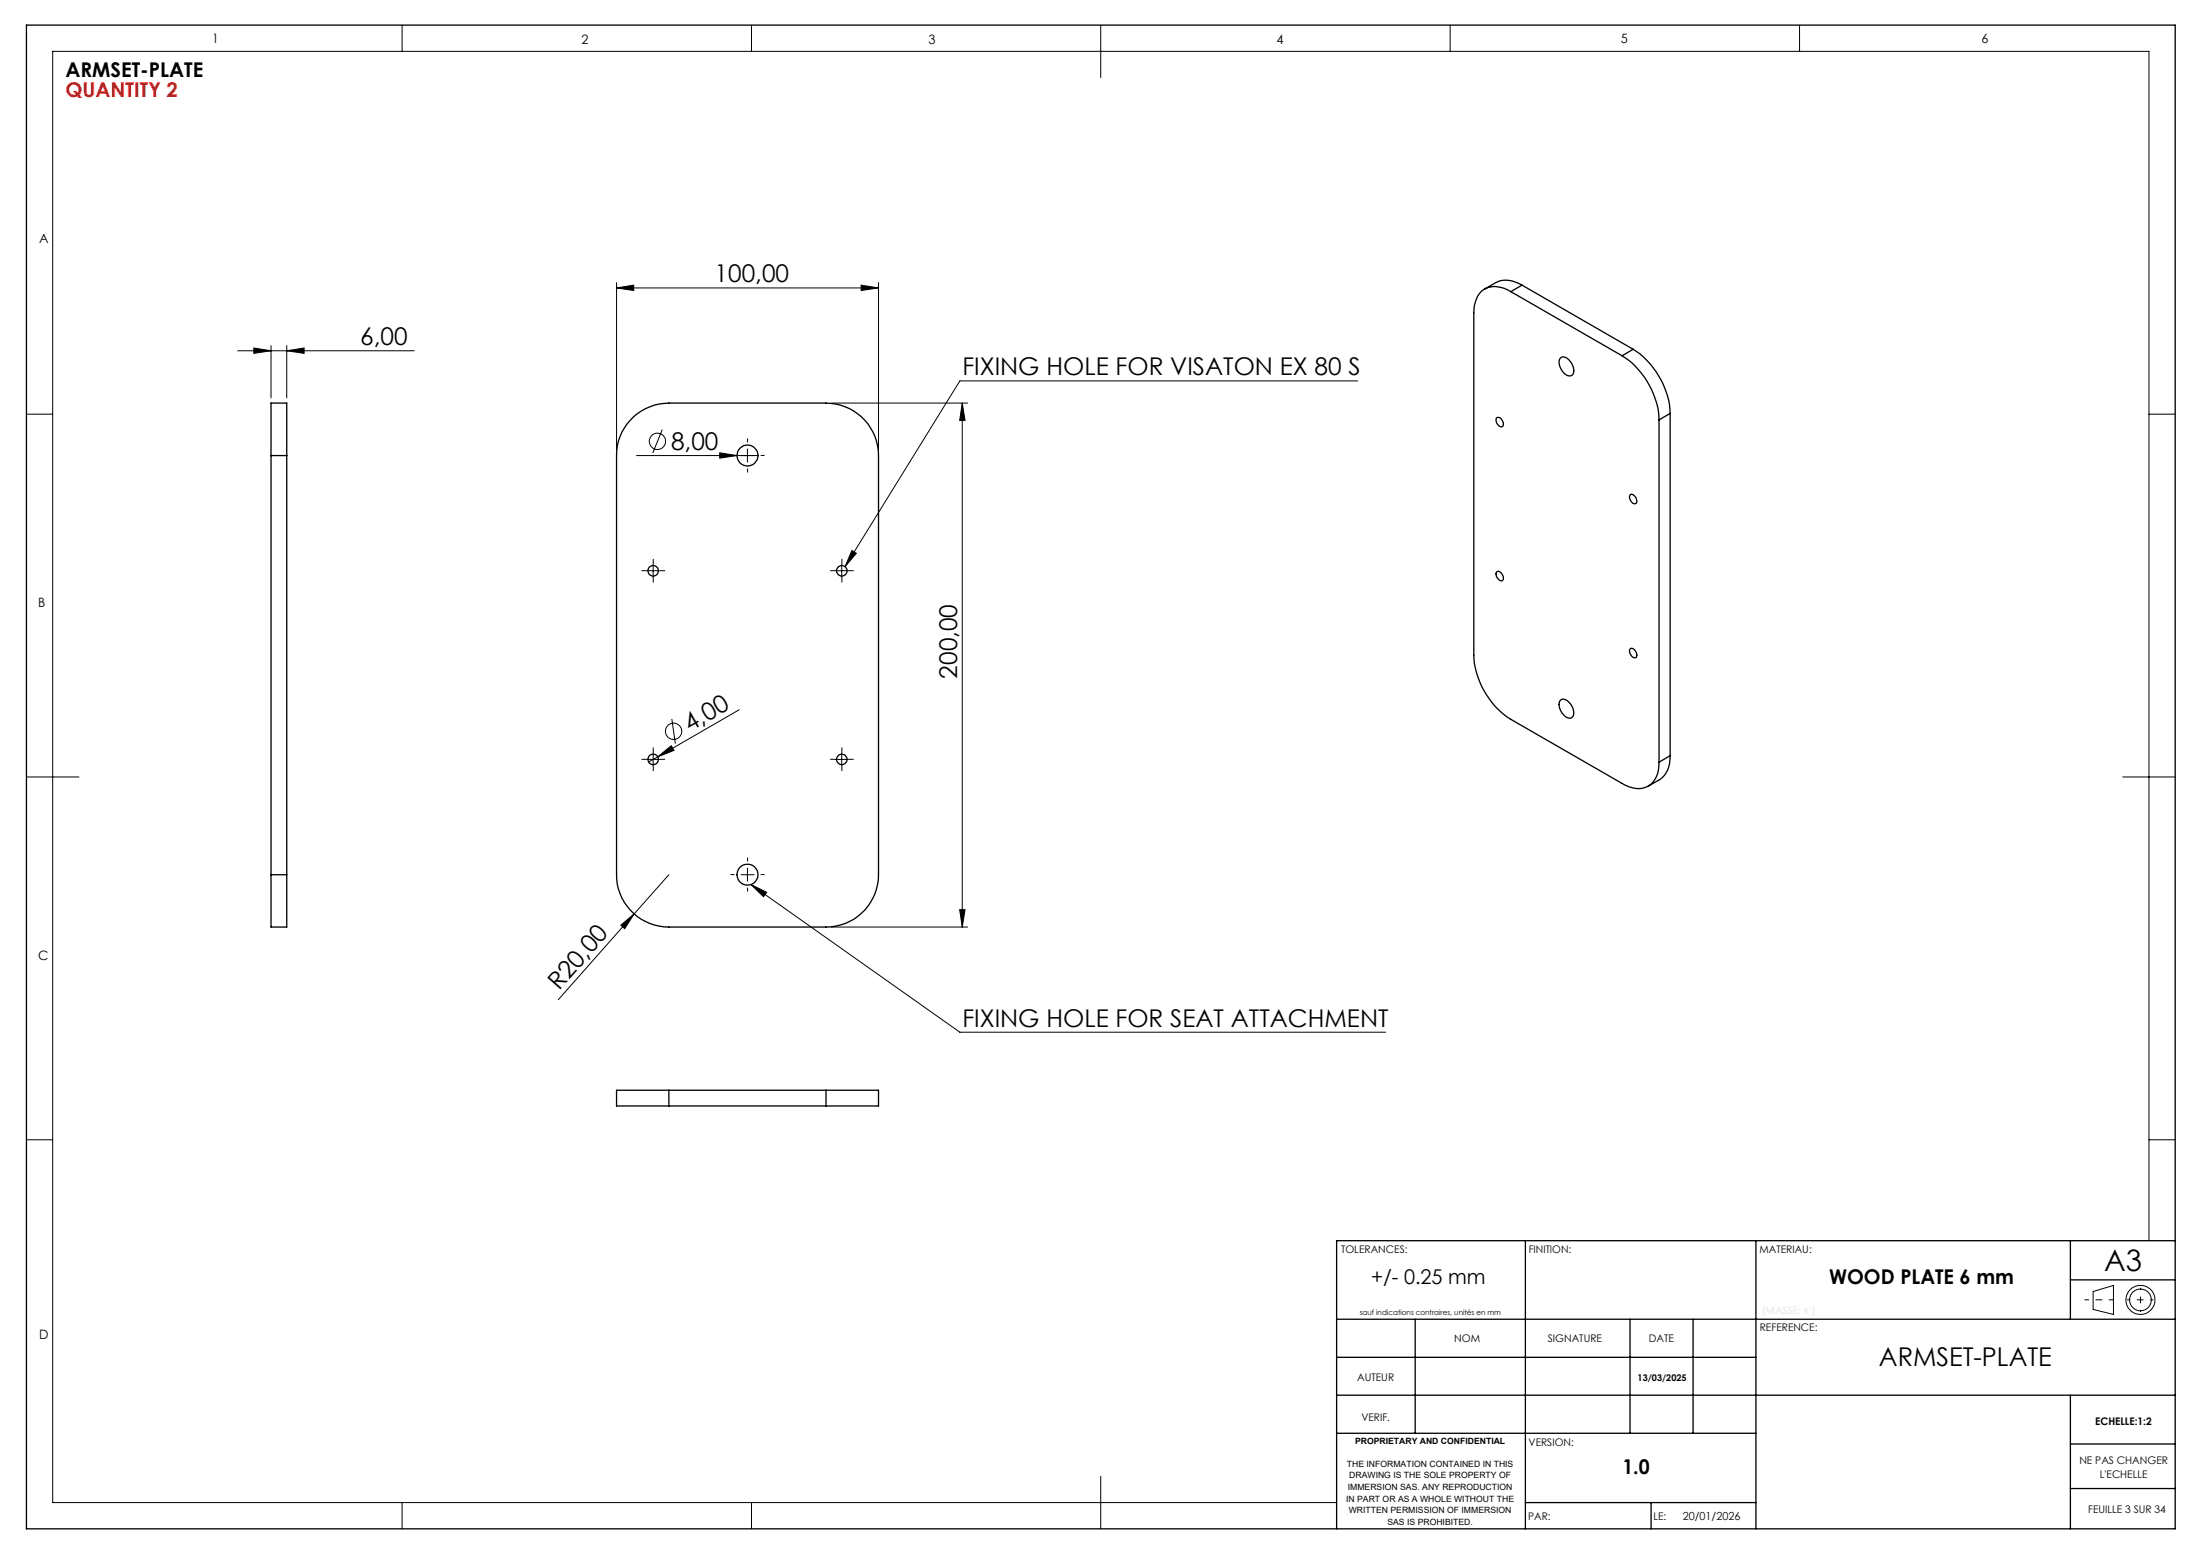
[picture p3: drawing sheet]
<svg xmlns="http://www.w3.org/2000/svg" width="420mm" height="297mm" viewBox="0 0 420 297" stroke-linecap="round" stroke-linejoin="round" font-family="sans-serif">
<g fill="none" stroke="#000" stroke-width=".25">
<path d="M5 4.8h410.1v287h-410.1zM288.3 55.7a4.6 4.6 0 0 0-5.7-.1 5.8 5.8 0 0 0-1.4 4.2v65.3a15.6 15.6 0 0 0 7.1 12.2l21.2 12.2a4.6 4.6 0 0 0 5.7 .1l.3-.4a5.5 5.5 0 0 0 1.1-3.7M288.3 55.7l21.2 12.2M290.4 54.4a5.1 5.1 0 0 0-5-.5l-2.1 1.3M290.4 54.4l-2.1 1.3M290.4 54.4l21.2 12.3M120.9 79.5a10.5 10.5 0 0 1 6.7-2.6h30a10 10 0 0 1 10 10.1v80a10 10 0 0 1-10 9.9h-30a10 10 0 0 1-9.9-9.9v-80a10 10 0 0 1 3.2-7.5zM285.6 79.8l.1-.1a1.23 1.23 0 0 1 1.1 1.6 1.02 1.02 0 0 1-1.3-1.2zM297.7 68.4a1.34 1.34 0 0 1 2 .6 2.26 2.26 0 0 1 .4 2.5 1.33 1.33 0 0 1-2-.7 2.21 2.21 0 0 1-.4-2.4zM309.5 67.9a15.5 15.5 0 0 1 7.1 12.2M311.6 66.7a15.7 15.7 0 0 1 7.1 12.2M311.6 66.7l-2.1 1.2"/>
<path d="M318.7 78.9l-2.1 1.2M318.7 78.9v65.3M51.7 87v-10.1h3v10.1M51.7 87h3M51.7 87v80M54.7 87v80M311 94.5a1.02 1.02 0 0 1 1.3 1.2 .51 .51 0 0 1-.4 .5 .51 .51 0 0 1-.5-.4l-.4-.7zM316.6 80.1v65.4M285.6 109.2a1.02 1.02 0 0 1 1.3 1.2l-.1 .3a1.02 1.02 0 0 1-1.3-1.2zM297.7 133.7a1.34 1.34 0 0 1 2 .7 2.21 2.21 0 0 1 .4 2.4 1.34 1.34 0 0 1-2-.6 2.21 2.21 0 0 1-.4-2.5zM311 123.9a1.11 1.11 0 0 1 1.1 .4 1.11 1.11 0 0 1 .1 1.1 1.11 1.11 0 0 1-1-.4 1.11 1.11 0 0 1-.2-1.1zM318.7 144.2a5 5 0 0 1-2 4.6l-2.2 1.3"/>
<path d="M318.7 144.2l-2.1 1.3M51.7 167v9.9h3v-9.9M51.7 167h3M127.6 208.1h-9.9v3h9.9M127.6 208.1v3M127.6 211.1h30M127.6 208.1h30M157.6 208.1h10v3h-10M157.6 208.1v3M291.1 236.8v55M335.1 236.8v55M395.1 236.8v15"/>
<path d="M415.1 236.8h-160v55M255.1 251.8h160M255.1 259.1h80M270.1 251.8v21.8M311 251.8v21.8M323.1 251.8v21.8M395.1 244.3h20M255.1 266.3h160M255.1 273.6h80M395.1 275.6h20M395.1 266.3v25.5M291.1 286.8h44"/>
<path d="M315.1 286.8v5M395.1 284.1h20"/>
<circle cx="142.6" cy="86.9" r="2.01"/>
<circle cx="124.6" cy="109" r="1"/>
<circle cx="160.6" cy="108.9" r="1"/>
<circle cx="124.7" cy="144.9" r="1.01"/>
<circle cx="160.6" cy="144.9" r="1"/>
<circle cx="142.6" cy="166.9" r="2.01"/>
</g>
<g fill="none" stroke="#000" stroke-width=".19">
<path d="M76.7 4.8v5M143.4 4.8v5M210 4.8v10M276.7 4.8v5M343.4 4.8v5M117.7 55l3.2-.6v1.1zM117.7 53.9v32M117.7 55h49.9M164.3 54.4l3.3 .6-3.3 .5zM167.6 53.9v32M5 79.1h5.1M45.4 67h33.7"/>
<path d="M48.4 66.4l3.3 .6-3.3 .4zM51.7 66v9.9M54.7 67l3.3-.6v1zM54.7 66v9.9M158.6 76.9h26M183.6 76.9l.5 3.4h-1zM183.6 76.9v100M259.1 72.7h-75.9l-21.9 35.5M410.1 79.1h5M121.5 87h23.1M126.4 82l-1.8 4.5M137.3 86.4l3.3 .6-3.3 .5z"/>
<path d="M142.6 85.7v2.5M123.4 108.9h2.5M124.6 107.7v2.5M159.4 108.9h2.5M160.6 107.7v2.5M162.6 105.1l.8 .5-2.1 2.6zM128.2 137.2l.7 4.8M141.1 135.5l-15.6 9M5 148.3h10.1M123.4 145h2.5M124.6 143.7v2.5M125.5 144.5l2.6-2.2 .5 .9z"/>
<path d="M125.5 144.5l-1.7 .9M159.4 145h2.5M160.6 143.7v2.5M405.1 148.3h10M118.5 176.6l2.5-2.2-1.8 2.9zM127.6 167l-21.1 23.8M141.4 167h2.5M142.6 165.7v2.5M143.3 168.8l3 1.5-.6 .9zM143.3 168.8l39.9 28.2h81.2M158.6 176.9h26M183.1 173.6h1l-.5 3.3z"/>
<path d="M5 217.6h5.1M410.1 217.6h5M410.1 236.8v-227h-400v277h245M399.4 246.5l3.9-1.1v5.5l-3.9-1zM76.7 286.8v5M143.4 286.8v5M210 281.8v10"/>
<circle cx="125.5" cy="84.2" r="1.55"/>
<circle cx="128.5" cy="139.6" r="1.56"/>
<circle cx="408.4" cy="248.1" r="2.08"/>
<circle cx="408.4" cy="248.1" r="2.78"/>
</g>
<g fill="none" stroke="#000" stroke-width=".19" stroke-dasharray="30.5 1.3 1.3 1.3" stroke-linecap="butt">
<path d="M140.2 86.9h-.8M142.7 84.4v-.7M142.7 89.4v.8M145.2 86.9h.7M123.4 108.9h-1M124.7 107.7v-1M124.7 110.2v1M125.9 108.9h1M159.4 108.9h-1M160.7 107.7v-1M160.7 110.2v1M161.9 108.9h1"/>
<path d="M123.4 144.9h-1M124.7 143.7v-1M124.7 146.2v1M125.9 144.9h1M159.4 144.9h-1M160.7 143.7v-1M160.7 146.2v1M161.9 144.9h1M140.2 166.9h-.8M142.7 164.4v-.7M142.7 169.4v.8M145.2 166.9h.7"/>
</g>
<path d="M397.8 248.1h5.5" fill="none" stroke="#000" stroke-width=".19" stroke-dasharray="30.5 1.3 1.3 1.3" stroke-dashoffset="29.6" stroke-linecap="butt"/>
<path d="M408.5 245.8v4.6" fill="none" stroke="#000" stroke-width=".19" stroke-dasharray="30.5 1.3 1.3 1.3" stroke-dashoffset="30.1" stroke-linecap="butt"/>
<path d="M405.9 248.1h5" fill="none" stroke="#000" stroke-width=".19" stroke-dasharray="30.5 1.3 1.3 1.3" stroke-dashoffset="29.9" stroke-linecap="butt"/>
<g fill="#000">
<path d="M137.3 86.4l3.3 .6-3.3 .5zM125.5 144.5l2.6-2.2 .5 .9zM118.5 176.6l2.5-2.2-1.8 2.9z"/>
<path d="M117.7 55l3.2-.6v1.1zM164.3 54.4l3.3 .6-3.3 .5z"/>
<path d="M183.6 76.9l.5 3.4h-1zM183.1 173.6h1l-.5 3.3z"/>
<path d="M143.3 168.8l3 1.5-.6 .9zM162.6 105.1l.8 .5-2.1 2.6zM48.4 66.4l3.3 .6-3.3 .4zM54.7 67l3.3-.6v1z"/>
</g>
<text font-size="5.6" x="401.5" y="242.6">A3</text>
<text font-size="4.9" x="358.5" y="260.7">ARMSET-PLATE</text>
<g font-size="4.7">
<text x="136.4" y="53.9">100,00</text>
<text x="68.7" y="65.9">6,00</text>
<text x="183.7" y="71.6">FIXING HOLE FOR VISATON EX 80 S</text>
<text x="128" y="85.9">8,00</text>
<text x="182.6" y="129.5" transform="rotate(-90 182.6 129.5)">200,00</text>
<text x="131.6" y="139.8" transform="rotate(-30 131.6 139.8)">4,00</text>
<text x="106.7" y="189.2" transform="rotate(-49 106.7 189.2)">R20,00</text>
<text x="183.7" y="196">FIXING HOLE FOR SEAT ATTACHMENT</text>
</g>
<g font-size="3.9">
<text x="12.5" y="14.7">ARMSET-PLATE</text>
<text x="261.6" y="245">+/- 0.25 mm</text>
<text x="349" y="245">WOOD PLATE 6 mm</text>
<text x="309.6" y="281.3">1.0</text>
</g>
<text font-size="3.9" fill="#f00" x="12.5" y="18.6">QUANTITY 2</text>
<g font-size="2.5">
<text x="40.5" y="8.2">1</text>
<text x="110.9" y="8.4">2</text>
<text x="177.2" y="8.4">3</text>
<text x="243.6" y="8.4">4</text>
<text x="309.3" y="8.2">5</text>
<text x="378.1" y="8.2">6</text>
<text x="7.4" y="46.4">A</text>
<text x="7.3" y="115.8">B</text>
<text x="7.3" y="183.3">C</text>
<text x="7.5" y="255.6">D</text>
</g>
<text font-size="2.1" x="321.1" y="290.1">20/01/2026</text>
<g font-size="2">
<text x="255.9" y="239.1">TOLERANCES:</text>
<text x="291.7" y="239.1">FINITION:</text>
<text x="335.7" y="239.1">MATERIAU:</text>
<text x="277.5" y="256.1">NOM</text>
<text x="295.4" y="256.1">SIGNATURE</text>
<text x="314.6" y="256.1">DATE</text>
<text x="335.8" y="254">REFERENCE:</text>
<text x="259" y="263.6">AUTEUR</text>
<text x="259.8" y="271.2">VERIF.</text>
<text x="291.7" y="276">VERSION:</text>
<text x="399.8" y="272">ECHELLE:1:2</text>
<text x="396.8" y="279.5">NE PAS CHANGER</text>
<text x="400.7" y="282">L'ECHELLE</text>
<text x="291.6" y="290.1">PAR:</text>
<text x="315.5" y="290.1">LE:</text>
<text x="398.5" y="288.7">FEUILLE 3 SUR 34</text>
</g>
<text font-size="1.8" x="312.5" y="263.7">13/03/2025</text>
<g font-size="1.6">
<text x="258.6" y="275.6">PROPRIETARY AND CONFIDENTIAL</text>
<text x="257" y="280">THE INFORMATION CONTAINED IN THIS</text>
<text x="256.9" y="286.6">IN PART OR AS A WHOLE WITHOUT THE</text>
<text x="257.2" y="284.4">IMMERSION SAS. ANY REPRODUCTION</text>
<text x="257.5" y="282.2">DRAWING IS THE SOLE PROPERTY OF</text>
<text x="257.4" y="288.8">WRITTEN PERMISSION OF IMMERSION</text>
<text x="264.8" y="291">SAS IS PROHIBITED.</text>
</g>
<text font-size="1.4" x="259.5" y="251">sauf indications contraires, unités en mm</text>
</svg>
